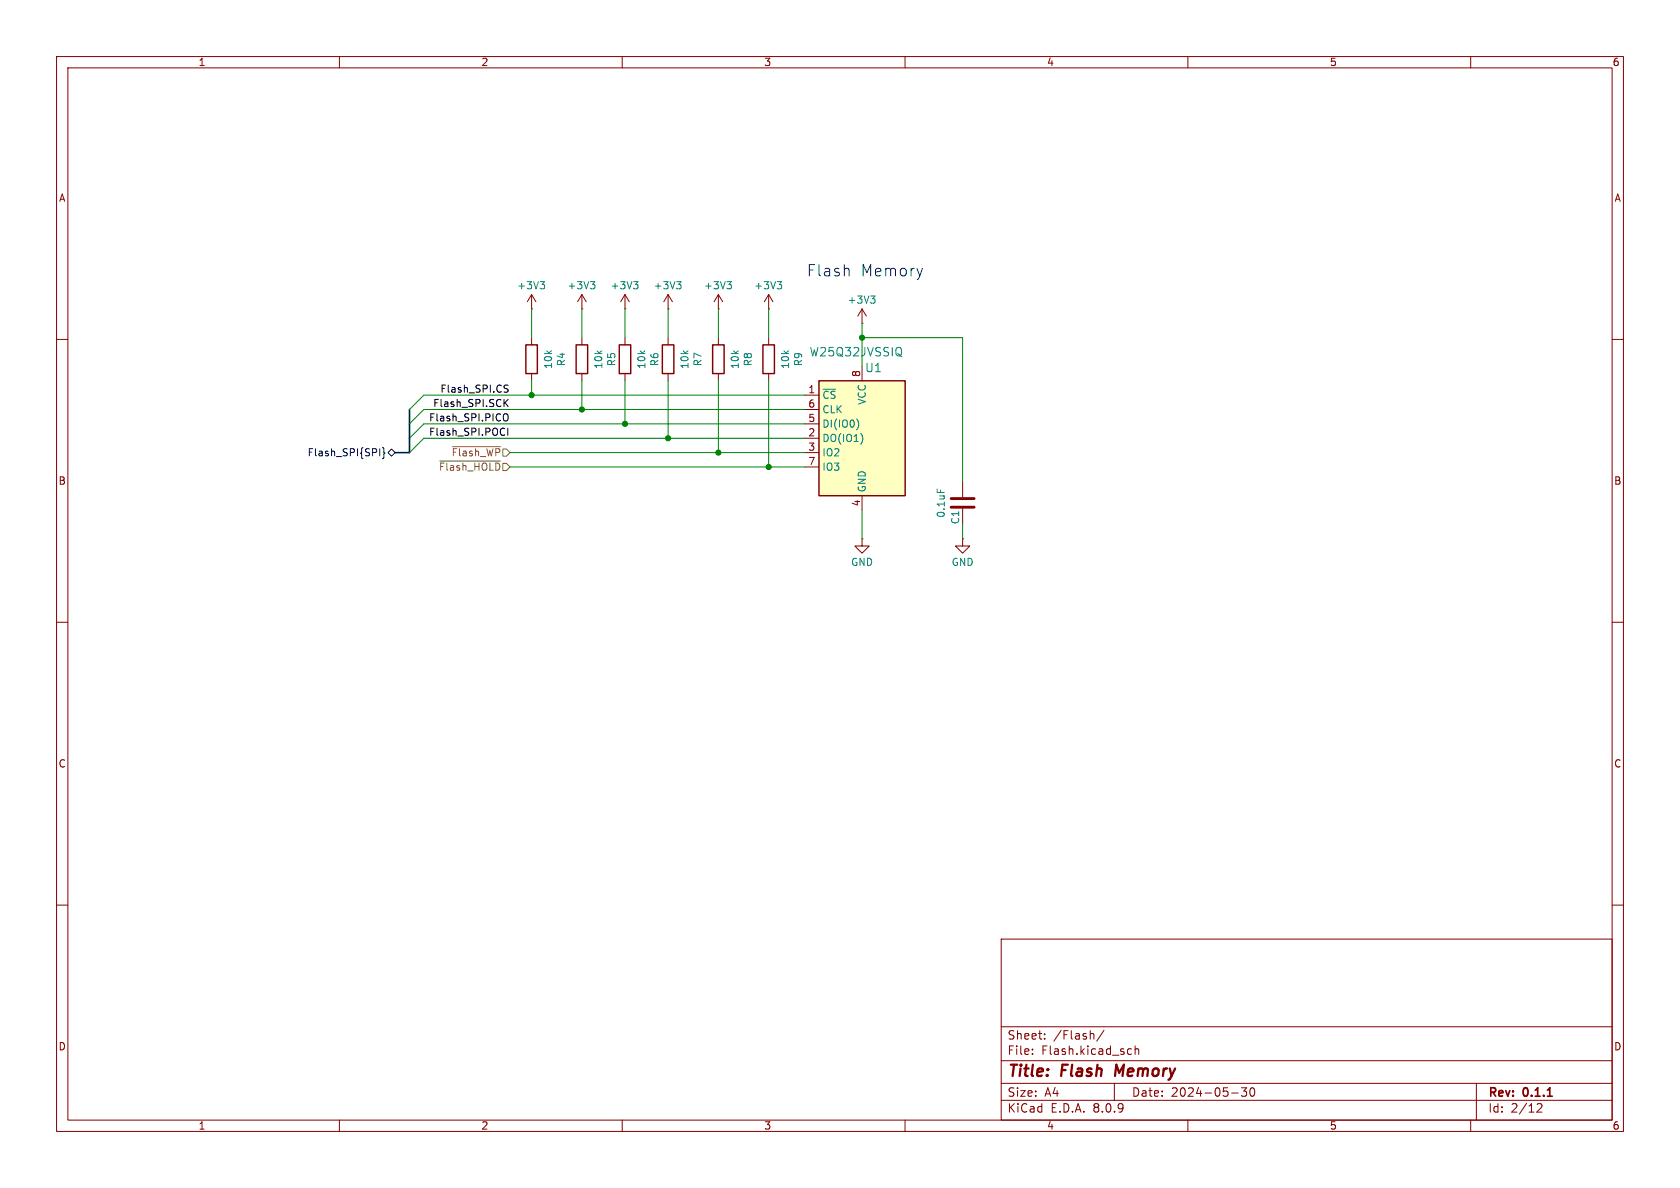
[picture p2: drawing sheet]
<svg xmlns="http://www.w3.org/2000/svg" width="297mm" height="210mm" viewBox="0 0 297 210" stroke-linecap="round" stroke-linejoin="round" font-family="sans-serif">
<g fill="none" stroke="#840000" stroke-width=".18">
<path d="M10 10h277v190h-277zM12 12h273v186h-273zM60 10v2M110 10v2M160 10v2M210 10v2M260 10v2M94 54.6h.1M94 52.1l-.8 1.2M94 52.1v2.5M94 59.7v1.3M94 52.1l.7 1.2"/>
<path d="M102.9 59.7v1.3M110.5 59.7v1.3M135.9 54.6h.1M135.9 52.1v2.5M135.9 59.7v1.3M135.9 52.1l-.8 1.2M135.9 52.1l.8 1.2M152.4 57.2h.1M152.4 54.6l-.8 1.3M152.4 54.6v2.6M152.4 54.6l.8 1.3M10 60h2"/>
<path d="M94 66v1.3M102.9 66v1.3M110.5 66v1.3M135.9 66v1.3M285 60h2M170.2 95.3v1.2h1.2l-1.2 1.3-1.3-1.3h1.3M170.2 95.3h.1M170.2 85.1v2.8M170.2 89.9v2.8M10 110h2M285 110h2M10 160h2"/>
<path d="M177 166h108v32h-108zM285 160h2M60 198v2M110 198v2M160 198v2M177 194.5h108M177 191.5h108M177 187.5h108M177 181.5h108M182.5 186.3v.1M182.5 185.5v.1M184.7 183.6v.1"/>
<path d="M184.7 182.8v.1M193.2 182.7l.2 .2v.8M195.2 182.1l-1.3 2M197 191.5v3M199.6 185.4l.4 .1M200 186.3l-.4 .1M200.7 185.5l.2-.1 .3 .1 .1 .9M200.7 184.9v1.5M210 198v2M217.7 193.2h1.2M219.5 192.3h.9l-.5 .6 .4 .1v.7l-.2 .1h-.4l-.2-.1M221.1 192.4l.2-.1a.81 .81 0 0 1 .6 .6 .81 .81 0 0 1-.3 .8l-.1 .1a.81 .81 0 0 1-.4-1.4z"/>
<path d="M260 198v2M261 191.5v6.5M271.7 195.2l.6-.1 .2 .1 .1 .3-.9 1.1h.9"/>
</g>
<path d="M273.6 193.8h.8" fill="none" stroke="#840000" stroke-width=".3"/>
<path d="M197.4 188.2l-.3 2" fill="none" stroke="#840000" stroke-width=".4"/>
<path d="M95.5 49.8h.8l-.4 .5M96 50.3l.3 .2v.3l-.3 .3M137.4 49.8h.8l-.4 .5M137.9 50.3l.3 .2v.3l-.3 .3M153.9 52.3h.8l-.4 .5M154.5 52.8l.2 .3v.3l-.2 .2M165.7 86.5v.6" fill="none" stroke="#008484" stroke-width=".18"/>
<path d="M93 61h2v5h-2zM101.9 61h2v5h-2zM109.5 61h2v5h-2zM134.9 61h2v5h-2z" fill="none" stroke="#840000" stroke-width=".25"/>
<path d="M168.1 88.1h4.1M168.1 89.7h4.1" fill="none" stroke="#840000" stroke-width=".51"/>
<path d="M144.8 67.3h15.2v20.3h-15.2z" fill="#ffffc2"/>
<path d="M117.1 61h2v5h-2zM126 61h2v5h-2zM144.8 67.3h15.2v20.3h-15.2z" fill="none" stroke="#840000" stroke-width=".25"/>
<g fill="none" stroke="#840000" stroke-width=".18">
<path d="M102.9 54.6h.1M102.9 52.1l-.8 1.2M102.9 52.1v2.5M102.9 52.1l.7 1.2M110.5 54.6h.1M110.5 52.1l-.8 1.2M110.5 52.1v2.5M110.5 52.1l.8 1.2M118.1 54.6h.1M118.1 52.1l-.8 1.2M118.1 52.1v2.5M118.1 59.7v1.3"/>
<path d="M118.1 52.1l.8 1.2M127 54.6h.1M127 52.1l-.8 1.2M127 52.1v2.5M127 59.7v1.3M127 52.1l.8 1.2M118.1 66v1.3M127 66v1.3M142.2 69.9h2.6M142.2 77.5h2.6M142.2 74.9h2.6M142.2 72.4h2.6"/>
<path d="M152.4 64.8v2.5M142.2 80h2.6M142.2 82.6h2.6M152.4 95.3v1.2h1.3l-1.3 1.3-1.3-1.3h1.3M152.4 95.3h.1M152.4 87.6v2.6"/>
</g>
<path d="M104.4 49.8h.8l-.5 .5M104.9 50.3l.3 .2v.3l-.3 .3M112 49.8h.8l-.4 .5M112.5 50.3l.3 .2v.3l-.3 .3M119.6 49.8h.8l-.4 .5M120.2 50.3l.2 .2v.3l-.2 .3M128.5 49.8h.8l-.4 .5M129.1 50.3l.2 .2v.3l-.2 .3M151.5 74.1a1.49 1.49 0 0 1 0 1.8M152.5 77.1v.9M159.3 63l.1 .1M159.3 61.6v1.1" fill="none" stroke="#008484" stroke-width=".18"/>
<path d="M67.1 79.3v1.3M67.6 79.1l.3 .2v.6l.1 .2-.1 .2v.6l-.3 .2M68.6 80l.6-.6 .6 .6-.6 .6z" fill="none" stroke="#000084" stroke-width=".18"/>
<path d="M80 79h8.5M77.7 81.5h10.8" fill="none" stroke="#848400" stroke-width=".18"/>
<path d="M89.2 73.2l.1-.1a.43 .43 0 0 1 .5 .5v.4a.42 .42 0 0 1-.2 .4 .42 .42 0 0 1-.4 0M89.2 75.7v.1M89.2 76.8v.1M89.3 71.2l.5 .7M89.3 68.7l.4 .1 .1 .3-.2 .2h-.3M89.3 68.1h.5M89.8 75.7v1.3M89.8 70.6l-.7 .7" fill="none" stroke="#000" stroke-width=".18"/>
<path d="M150 47.5l.1 1.3" fill="none" stroke="#0000c2" stroke-width=".18"/>
<path d="M72.4 72.4v7.6h-2.6" fill="none" stroke="#000084" stroke-width=".3"/>
<g fill="none" stroke="#008400" stroke-width=".18">
<path d="M94 54.6v5.1M102.9 54.6v5.1M110.5 54.6v5.1M118.1 54.6v5.1M127 54.6v5.1M135.9 54.6v5.1M152.4 57.2v7.6M152.4 59.7h17.8v25.4M94 67.3v2.6M102.9 67.3v5.1M110.5 67.3v7.6M118.1 67.3v10.2"/>
<path d="M127 67.3v12.7M135.9 67.3v15.3M142.2 74.9h-67.3l-2.5 2.6M142.2 77.5h-67.3l-2.5 2.5M142.2 69.9h-67.3l-2.5 2.5M142.2 72.4h-67.3l-2.5 2.5M90.2 82.6h52M90.2 80h52M152.4 90.2v5.1M170.2 92.7v2.6"/>
</g>
<g fill="#008400" stroke="#008400" stroke-width=".18">
<circle cx="118.1" cy="77.5" r=".46"/>
<circle cx="127" cy="80" r=".46"/>
<circle cx="135.9" cy="82.6" r=".46"/>
<circle cx="152.4" cy="59.7" r=".46"/>
<circle cx="94" cy="69.9" r=".46"/>
<circle cx="102.9" cy="72.4" r=".46"/>
<circle cx="110.5" cy="74.9" r=".46"/>
</g>
<g font-size="2.8" fill="#0000c2">
<text x="142.5" y="49">Flash</text>
<text x="152.1" y="49">Memory</text>
</g>
<g font-size="2.8" fill="#840000">
<text x="178" y="190.9">Title:</text>
<text x="187.7" y="190.9">Flash</text>
<text x="198" y="190.9">Memory</text>
</g>
<g font-size="2.1" fill="#008484">
<text x="143" y="63.2">W25Q32JVSSIQ</text>
<text x="152.9" y="66">U1</text>
</g>
<g font-size="2.1" fill="#840000">
<text x="178" y="184">Sheet:</text>
<text x="186.2" y="184">/Flash/</text>
<text x="178" y="186.7">File:</text>
<text x="184.1" y="186.7">Flash.kicad_sch</text>
<text x="178" y="196.9">KiCad</text>
<text x="178" y="194.1">Size:</text>
<text x="184.7" y="194.1">A4</text>
<text x="185.7" y="196.9">E.D.A.</text>
<text x="193.3" y="196.9">8.0.9</text>
<text x="200" y="194.1">Date:</text>
<text x="207" y="194.1">2024-05-30</text>
<text x="263" y="194.3">Rev:</text>
<text x="263" y="196.9">Id:</text>
<text x="267.1" y="196.9">2/12</text>
<text x="269.4" y="194.3">0.1.1</text>
</g>
<g font-size="1.8" fill="#840000">
<text x="35" y="11.9">1</text>
<text x="85" y="11.9">2</text>
<text x="135" y="11.9">3</text>
<text x="185" y="11.9">4</text>
<text x="235" y="11.9">5</text>
<text x="285" y="11.9">6</text>
<text x="10.3" y="35.9">A</text>
<text x="285.3" y="35.9">A</text>
<text x="142.8" y="69.6">1</text>
<text x="152.1" y="66.7" transform="rotate(-90 152.1 66.7)">8</text>
<text x="142.8" y="77.2">2</text>
<text x="142.8" y="74.7">5</text>
<text x="142.8" y="72.1">6</text>
<text x="142.8" y="79.8">3</text>
<text x="142.8" y="82.3">7</text>
<text x="10.3" y="85.9">B</text>
<text x="152.1" y="89.6" transform="rotate(-90 152.1 89.6)">4</text>
<text x="285.3" y="85.9">B</text>
<text x="10.3" y="135.9">C</text>
<text x="285.3" y="135.9">C</text>
<text x="10.3" y="185.9">D</text>
<text x="285.3" y="185.9">D</text>
<text x="35" y="199.9">1</text>
<text x="85" y="199.9">2</text>
<text x="135" y="199.9">3</text>
<text x="185" y="199.9">4</text>
<text x="235" y="199.9">5</text>
<text x="285" y="199.9">6</text>
</g>
<g font-size="1.8" fill="#008484">
<text x="91.3" y="51.3">+3V3</text>
<text x="100.2" y="51.3">+3V3</text>
<text x="107.8" y="51.3">+3V3</text>
<text x="115.5" y="51.3">+3V3</text>
<text x="124.4" y="51.3">+3V3</text>
<text x="133.2" y="51.3">+3V3</text>
<text x="149.8" y="53.9">+3V3</text>
<text x="97.8" y="65.3" transform="rotate(-90 97.8 65.3)">10k</text>
<text x="100.1" y="64.8" transform="rotate(-90 100.1 64.8)">R4</text>
<text x="106.7" y="65.3" transform="rotate(-90 106.7 65.3)">10k</text>
<text x="109" y="64.8" transform="rotate(-90 109 64.8)">R5</text>
<text x="114.3" y="65.3" transform="rotate(-90 114.3 65.3)">10k</text>
<text x="116.6" y="64.8" transform="rotate(-90 116.6 64.8)">R6</text>
<text x="121.9" y="65.3" transform="rotate(-90 121.9 65.3)">10k</text>
<text x="124.2" y="64.8" transform="rotate(-90 124.2 64.8)">R7</text>
<text x="130.8" y="65.3" transform="rotate(-90 130.8 65.3)">10k</text>
<text x="133.1" y="64.8" transform="rotate(-90 133.1 64.8)">R8</text>
<text x="139.7" y="65.3" transform="rotate(-90 139.7 65.3)">10k</text>
<text x="142" y="64.8" transform="rotate(-90 142 64.8)">R9</text>
<text x="145.3" y="70.7">~{CS}</text>
<text x="153.3" y="71.6" transform="rotate(-90 153.3 71.6)">VCC</text>
<text x="145.3" y="75.8">DI(IO0)</text>
<text x="145.3" y="73.3">CLK</text>
<text x="145.3" y="78.3">DO(IO1)</text>
<text x="145.3" y="80.9">IO2</text>
<text x="145.3" y="83.4">IO3</text>
<text x="153.3" y="87.1" transform="rotate(-90 153.3 87.1)">GND</text>
<text x="167.2" y="91.6" transform="rotate(-90 167.2 91.6)">0.1uF</text>
<text x="169.8" y="92.8" transform="rotate(-90 169.8 92.8)">C1</text>
<text x="150.4" y="100.2">GND</text>
<text x="168.1" y="100.2">GND</text>
</g>
<g font-size="1.8">
<text x="77.8" y="69.5">Flash_SPI.CS</text>
<text x="75.8" y="74.6">Flash_SPI.PICO</text>
<text x="75.8" y="77.1">Flash_SPI.POCI</text>
<text x="76.5" y="72">Flash_SPI.SCK</text>
</g>
<text font-size="1.8" fill="#000084" x="54.3" y="80.9">Flash_SPI{SPI}</text>
<g font-size="1.8" fill="#848400">
<text x="77.5" y="83.4">~{Flash_HOLD}</text>
<text x="79.7" y="80.9">~{Flash_WP}</text>
</g>
</svg>
